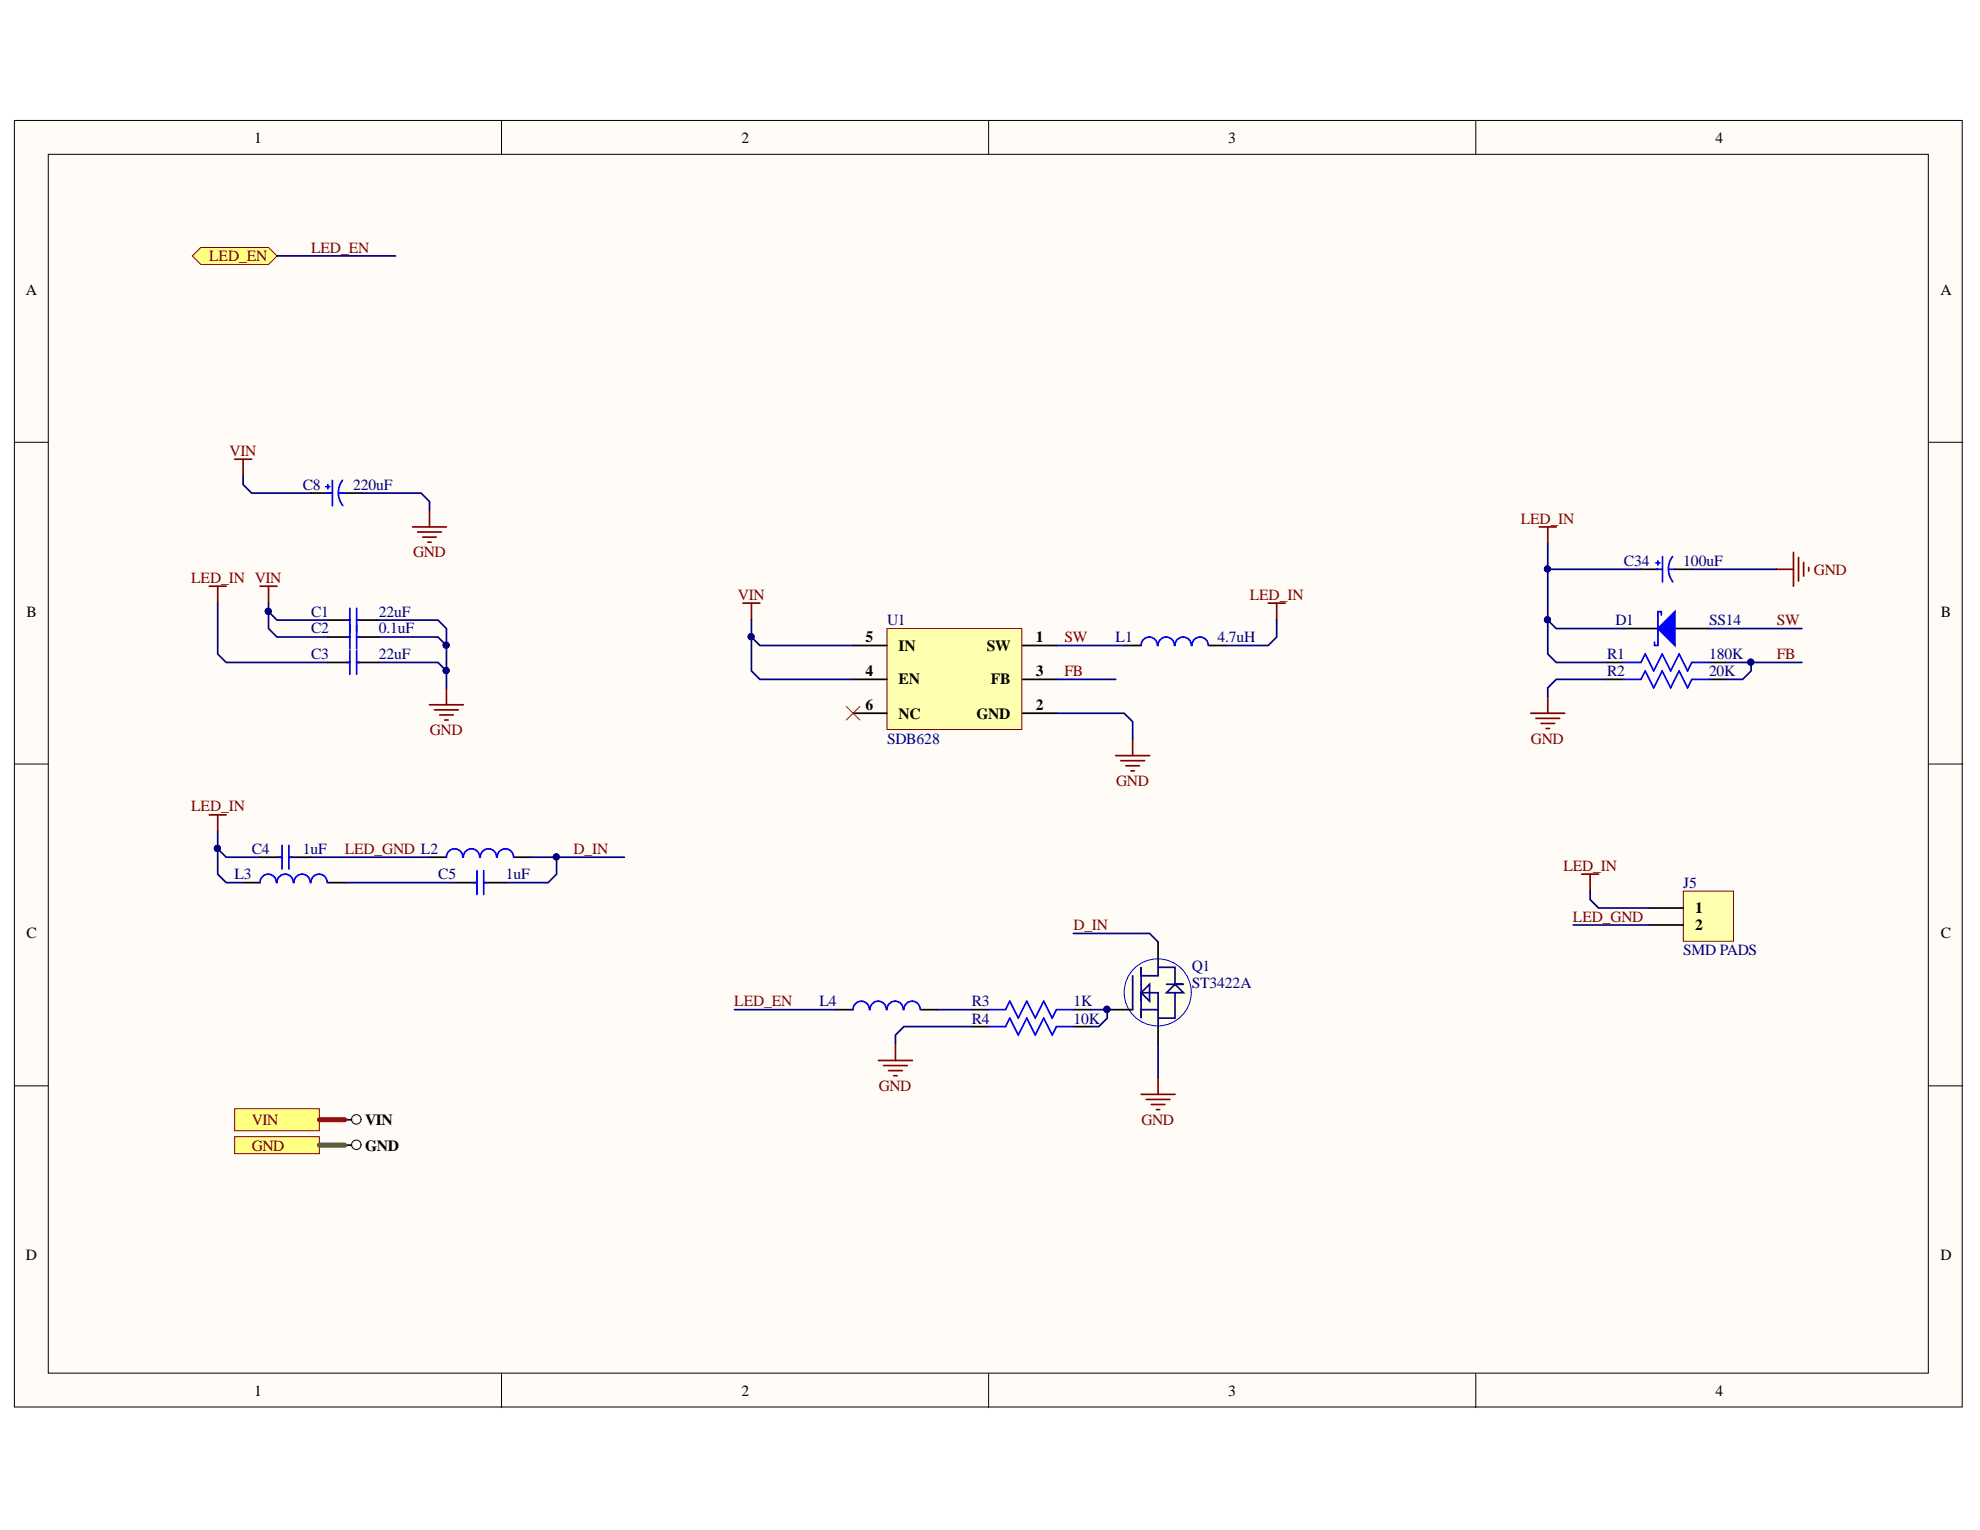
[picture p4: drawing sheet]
<svg xmlns="http://www.w3.org/2000/svg" width="279mm" height="216mm" viewBox="0 0 279 216" stroke-linecap="round" stroke-linejoin="round" font-family="sans-serif">
<g fill="#fffcf8" stroke="#000" stroke-width=".14">
<path d="M2 17h274.9v181.5h-274.9z"/>
<path d="M6.8 21.8h265.3v172h-265.3z"/>
</g>
<path d="M70.8 17v4.8M139.5 17v4.8M208.2 17v4.8M2 62.4h4.8M272.2 62.4h4.8M2 107.8h4.8M272.2 107.8h4.8M2 153.2h4.8M272.2 153.2h4.8M70.8 193.9v4.7M139.5 193.9v4.7M208.2 193.9v4.7" fill="none" stroke="#000" stroke-width=".14"/>
<path d="M33.1 160.4h12v2.4h-12z" fill-rule="evenodd" fill="#ffff80" stroke="#800000" stroke-width=".14"/>
<circle cx="50.3" cy="161.5" r=".67" fill="none" stroke="#000" stroke-width=".14"/>
<path d="M48.7 161.6h.9" fill="none" stroke="#000" stroke-width=".24"/>
<path d="M33.1 156.5h12v3.1h-12z" fill-rule="evenodd" fill="#ffff80" stroke="#800000" stroke-width=".14"/>
<circle cx="50.3" cy="158" r=".67" fill="none" stroke="#000" stroke-width=".14"/>
<path d="M48.7 158h.9" fill="none" stroke="#000" stroke-width=".24"/>
<path d="M125.2 88.7h19v14.2h-19z" fill="#ffffb0" stroke="#800000" stroke-width=".14"/>
<path d="M120.4 91.1h4.8M120.4 95.9h4.8M144.3 91.1h4.8M144.3 95.9h4.8M158.6 91.1h2.4M170.6 91.1h2.4M229.2 88.7h4.7M236.3 88.7h4.8M120.4 100.6h4.8M144.3 100.6h4.8" fill="none" stroke="#000" stroke-width=".24"/>
<path d="M163.3 91.1a1.15 1.15 0 0 0-1.1-1.2 1.15 1.15 0 0 0-1.2 1.2M165.7 91.1a1.15 1.15 0 0 0-1.1-1.2 1.15 1.15 0 0 0-1.2 1.2M168.1 91.1a1.15 1.15 0 0 0-1.1-1.2 1.15 1.15 0 0 0-1.2 1.2M170.5 91.1a1.15 1.15 0 0 0-1.2-1.2 1.15 1.15 0 0 0-1.1 1.2" fill="none" stroke="#00f" stroke-width=".24"/>
<path d="M233.9 88.7l2.4-2.4v4.8z" fill="#00f"/>
<g fill="none" stroke="#00f" stroke-width=".24">
<path d="M48.9 93.5h.5M48.9 87.5h.5M48.9 89.9h.5M49.4 85.8v5.8M49.4 91.8v3.4M50.3 93.5h.5M50.3 85.8v5.8M50.3 91.8v3.4M50.3 87.5h.5M50.3 89.9h.5M229.2 93.5h2.4l.6-1.2 1.2 2.4 1.1-2.4 1.2 2.4 1.2-2.4 1.2 2.4 .6-1.2h2.4M229.2 95.9h2.4l.6-1.2 1.2 2.4 1.1-2.4 1.2 2.4 1.2-2.4 1.2 2.4 .6-1.2h2.4"/>
<path d="M233.9 88.7l2.4-2.4v4.8zM234.4 86.8v-.5h-.5v4.8h-.4v-.5"/>
</g>
<g fill="none" stroke="#800000" stroke-width=".24">
<path d="M29.5 82.7h2.4M30.7 82.7v2.4M36.7 82.7h2.4M37.9 82.7v2.4M60.6 99.5h4.8M63 97.1v2.4M104.8 85.1h2.4M106 85.1v2.4M179 85.1h2.3M180.2 85.1v2.4M218.4 98.3v2.3M61.3 100.2h3.4"/>
<path d="M62 100.9h2M62.8 101.6h.4M157.4 106.6h4.8M158.2 107.3h3.3M158.9 108.1h1.9M159.6 108.8h.5M159.8 104.2v2.4M216 100.6h4.8M216.7 101.4h3.4M217.5 102.1h1.9M218.2 102.8h.4"/>
</g>
<path d="M46.3 93.5h3.1M46.3 87.5h3.1M46.3 89.9h3.1M50.3 93.5h3.1M50.3 87.5h3.1M50.3 89.9h3.1M226.8 93.5h2.4M226.8 95.9h2.4M241.1 93.5h2.4M241.1 95.9h2.4" fill="none" stroke="#000" stroke-width=".24"/>
<path d="M119.4 99.7l1.9 1.9M121.3 99.7l-1.9 1.9" fill="none" stroke="#f00" stroke-width=".14"/>
<circle cx="163.4" cy="140" r="4.7" fill="#ffffe8" stroke="#00f" stroke-width=".14"/>
<path d="M163.4 132.9v2.4M156.2 142.5h3.6M163.4 144.9v2.4" fill="none" stroke="#000" stroke-width=".24"/>
<circle cx="156.2" cy="142.4" r=".43" fill="#000080" stroke="#000080" stroke-width=".14"/>
<path d="M159.8 137.7v4.8M163.4 135.3v2.4h-2.4v-1.2v4.8v-1.2h2.4v2.4M163.4 136.5h2.4v2.4M164.6 138.9h2.4h-1.2M161 141.3v2.4v-1.2h2.4v2.4M161 140.1l1.2-1.2v2.4zM164.6 140.1l1.2-1.2 1.2 1.2zM165.8 140.1v3.6h-2.4" fill="none" stroke="#0c0087" stroke-width=".24"/>
<path d="M237.5 125.7h7.1v7.1h-7.1z" fill="#ffffb0" stroke="#800000" stroke-width=".14"/>
<g fill="none" stroke="#000" stroke-width=".24">
<path d="M34.3 124.5h2.4M36.7 121h3.1M40.8 121h3.1M46.3 124.5h2.4M60.6 121h2.4M64.2 124.5h3.1M68.3 124.5h3.1M72.6 121h2.4M232.8 128.1h4.7M232.8 130.5h4.7M137.1 142.5h2.4M137.1 144.9h2.4"/>
<path d="M151.5 142.5h2.4M151.5 144.9h2.4"/>
</g>
<g fill="none" stroke="#800000" stroke-width=".24">
<path d="M29.5 115h2.4M30.7 115v2.4M223.2 123.4h2.4M224.4 123.4v2.3M124 149.6h4.7M124.7 150.4h3.3M125.4 151.1h1.9M126.1 151.8h.5M126.4 147.3v2.3M161 154.4h4.8M161.7 155.1h3.4M162.5 155.9h1.9"/>
<path d="M163.2 156.6h.5M163.4 152v2.4"/>
</g>
<g fill="none" stroke="#00f" stroke-width=".24">
<path d="M39.8 119.3v3.3M40.8 119.3v3.3M39 124.5a1.15 1.15 0 0 0-1.2-1.1 1.15 1.15 0 0 0-1.1 1.1M39.3 121h.5M40.8 121h.4M41.4 124.5a1.15 1.15 0 0 0-1.2-1.1 1.15 1.15 0 0 0-1.1 1.1M43.8 124.5a1.15 1.15 0 0 0-1.2-1.1 1.15 1.15 0 0 0-1.1 1.1M46.2 124.5a1.15 1.15 0 0 0-1.2-1.1 1.15 1.15 0 0 0-1.1 1.1M65.3 121a1.15 1.15 0 0 0-1.2-1.2 1.15 1.15 0 0 0-1.1 1.2M66.8 124.5h.5M67.3 122.9v3.3M67.7 121a1.15 1.15 0 0 0-1.2-1.2 1.15 1.15 0 0 0-1.1 1.2"/>
<path d="M68.3 122.9v3.3M68.3 124.5h.4M70.1 121a1.15 1.15 0 0 0-1.2-1.2 1.15 1.15 0 0 0-1.1 1.2M72.5 121a1.15 1.15 0 0 0-1.2-1.2 1.15 1.15 0 0 0-1.1 1.2M139.5 142.5h2.4l.6-1.2 1.2 2.4 1.2-2.4 1.2 2.4 1.2-2.4 1.2 2.4 .6-1.2h2.4M139.5 144.9h2.4l.6-1.2 1.2 2.4 1.2-2.4 1.2 2.4 1.2-2.4 1.2 2.4 .6-1.2h2.4"/>
</g>
<path d="M27.1 36.1l1.2-1.2h9.6l1.2 1.2-1.2 1.2h-9.6z" fill-rule="evenodd" fill="#ffff80" stroke="#800000" stroke-width=".14"/>
<path d="M43.9 69.6h2.4M48.7 69.6h2.3M231.6 80.3h2.3M236.3 80.3h2.4M118 142.5h2.4M129.9 142.5h2.4" fill="none" stroke="#000" stroke-width=".24"/>
<g fill="none" stroke="#00f" stroke-width=".24">
<path d="M46 68.7h.5M46 69.6h.9M46.3 68.4v.6M46.9 67.8v3.6M47.7 69.6h1M48.3 67.8a2.94 2.94 0 0 0 .1 3.5M233.7 79.4h.5M233.9 79.1v.6M234.6 78.5v3.6M236 78.5a2.94 2.94 0 0 0 .1 3.6M233.7 80.3h.9M235.4 80.3h.9"/>
<path d="M122.7 142.5a1.15 1.15 0 0 0-1.2-1.2 1.15 1.15 0 0 0-1.1 1.2M125.1 142.5a1.15 1.15 0 0 0-1.2-1.2 1.15 1.15 0 0 0-1.1 1.2M127.5 142.5a1.15 1.15 0 0 0-1.2-1.2 1.15 1.15 0 0 0-1.1 1.2M129.8 142.5a1.15 1.15 0 0 0-1.1-1.2 1.15 1.15 0 0 0-1.1 1.2"/>
</g>
<g fill="none" stroke="#800000" stroke-width=".24">
<path d="M33.1 64.8h2.4M34.3 64.8v2.4M58.2 74.4h4.8M58.9 75.1h3.4M59.7 75.8h1.9M60.4 76.5h.4M60.6 72v2.4M217.2 74.4h2.4M218.4 74.4v2.3M253.1 77.9v4.8M253.8 78.7v3.3M254.5 79.4v1.9"/>
<path d="M250.7 80.3h2.4M255.2 80.1v.5"/>
</g>
<g fill="none" stroke="#000080" stroke-width=".24">
<path d="M39.1 36.1h16.7M34.3 67.2v1.2l1.2 1.2h8.4M51 69.6h8.4l1.2 1.2v1.2M218.4 76.7v10.8l1.2 1.2h9.6M30.7 85.1v7.2l1.2 1.2h14.4M37.9 86.3v2.4l1.2 1.2h7.2M37.9 85.1v1.2l1.2 1.2h7.2M53.4 93.5h8.4l1.2 1.2M53.4 89.9h8.4l1.2 1.2M53.4 87.5h8.4l1.2 1.2v8.4M106 89.9v4.8l1.2 1.2h13.2M106 87.5v2.4l1.2 1.2h13.2"/>
<path d="M149.1 95.9h8.3M149.1 91.1h9.5M180.2 87.5v2.4l-1.2 1.2h-6M218.4 87.5v4.8l1.2 1.2h7.2M218.4 80.3h13.2M226.8 95.9h-7.2l-1.2 1.2v1.2M238.7 80.3h12M241.1 88.7h13.2M243.5 93.5h10.8M247.1 93.5v1.2l-1.2 1.2h-2.4M30.7 119.8v3.6l1.2 1.1h2.4M30.7 119.8l1.2 1.2h4.8"/>
<path d="M30.7 117.4v2.4M149.1 100.6h9.5l1.2 1.2v2.4M43.9 121h16.7M48.7 124.5h15.5M75 121h13.1M78.5 121v2.4l-1.2 1.1h-5.9M151.5 131.7h10.7l1.2 1.2M222 130.5h10.8M224.4 125.7v1.2l1.2 1.2h7.2M103.6 142.5h14.4M132.3 142.5h4.8M137.1 144.9h-9.5l-1.2 1.2v1.2"/>
<path d="M153.9 142.5h2.3v1.2l-1.2 1.2h-1.1M163.4 147.3v4.7"/>
</g>
<g fill="#000080" stroke="#000080" stroke-width=".14">
<circle cx="30.7" cy="119.7" r=".43"/>
<circle cx="37.8" cy="86.3" r=".43"/>
<circle cx="63" cy="94.6" r=".43"/>
<circle cx="63" cy="91" r=".43"/>
<circle cx="78.5" cy="120.9" r=".43"/>
<circle cx="106" cy="89.8" r=".43"/>
<circle cx="156.2" cy="142.4" r=".43"/>
<circle cx="218.4" cy="87.5" r=".43"/>
<circle cx="218.4" cy="80.3" r=".43"/>
<circle cx="247.1" cy="93.4" r=".43"/>
</g>
<path d="M45.1 161.6h3.6" fill="none" stroke="#38761d" stroke-width=".72"/>
<path d="M45.1 158h3.6" fill="none" stroke="#f00" stroke-width=".72"/>
<g font-size="2.2">
<text x="35.9" y="20.1">1</text>
<text x="104.6" y="20.1">2</text>
<text x="173.3" y="20.1">3</text>
<text x="242.1" y="20.1">4</text>
<text x="3.6" y="41.6">A</text>
<text x="273.8" y="41.6">A</text>
<text x="3.7" y="87">B</text>
<text x="273.9" y="87">B</text>
<text x="122.1" y="95.4">4</text>
<text x="122.1" y="90.7">5</text>
<text x="126.8" y="91.8">IN</text>
<text x="139.2" y="91.8">SW</text>
<text x="146.2" y="90.7">1</text>
<text x="146.2" y="95.4">3</text>
<text x="122.1" y="100.2">6</text>
<text x="126.8" y="96.6">EN</text>
<text x="126.8" y="101.4">NC</text>
<text x="137.8" y="101.4">GND</text>
<text x="139.8" y="96.6">FB</text>
<text x="146.2" y="100.2">2</text>
<text x="239.2" y="128.9">1</text>
<text x="239.2" y="131.2">2</text>
<text x="3.7" y="132.4">C</text>
<text x="273.9" y="132.4">C</text>
<text x="51.5" y="158.7">VIN</text>
<text x="51.5" y="162.4">GND</text>
<text x="3.6" y="177.8">D</text>
<text x="273.8" y="177.8">D</text>
<text x="35.9" y="196.9">1</text>
<text x="104.6" y="196.9">2</text>
<text x="173.3" y="196.9">3</text>
<text x="242.1" y="196.9">4</text>
</g>
<g font-size="2.2" fill="#800000">
<text x="43.9" y="35.7">LED_EN</text>
<text x="29.5" y="36.9">LED_EN</text>
<text x="32.4" y="64.4">VIN</text>
<text x="214.6" y="73.9">LED_IN</text>
<text x="27" y="82.3">LED_IN VIN</text>
<text x="58.3" y="78.6">GND</text>
<text x="256" y="81.1">GND</text>
<text x="104.1" y="84.7">VIN</text>
<text x="176.4" y="84.7">LED_IN</text>
<text x="250.7" y="88.2">SW</text>
<text x="150.2" y="90.7">SW</text>
<text x="150.2" y="95.4">FB</text>
<text x="250.7" y="93">FB</text>
<text x="60.6" y="103.8">GND</text>
<text x="216" y="104.9">GND</text>
<text x="157.5" y="111">GND</text>
<text x="27" y="114.5">LED_IN</text>
<text x="48.6" y="120.5">LED_GND L2</text>
<text x="81" y="120.5">D_IN</text>
<text x="220.6" y="122.9">LED_IN</text>
<text x="151.5" y="131.2">D_IN</text>
<text x="222" y="130.1">LED_GND</text>
<text x="103.6" y="142">LED_EN</text>
<text x="124" y="154">GND</text>
<text x="35.5" y="158.7">VIN</text>
<text x="161.1" y="158.7">GND</text>
<text x="35.5" y="162.4">GND</text>
</g>
<g font-size="2.2" fill="#000080">
<text x="42.7" y="69.1">C8</text>
<text x="49.8" y="69.1">220uF</text>
<text x="229.1" y="79.8">C34</text>
<text x="237.5" y="79.8">100uF</text>
<text x="43.9" y="87">C1</text>
<text x="43.9" y="89.4">C2</text>
<text x="53.5" y="87">22uF</text>
<text x="53.5" y="89.4">0.1uF</text>
<text x="125.2" y="88.2">U1</text>
<text x="228" y="88.2">D1</text>
<text x="241.2" y="88.2">SS14</text>
<text x="43.9" y="93">C3</text>
<text x="53.5" y="93">22uF</text>
<text x="157.4" y="90.7">L1</text>
<text x="171.8" y="90.7">4.7uH</text>
<text x="226.8" y="93">R1</text>
<text x="226.8" y="95.4">R2</text>
<text x="241.2" y="93">180K</text>
<text x="241.2" y="95.4">20K</text>
<text x="125.2" y="104.9">SDB628</text>
<text x="33.1" y="124.1">L3</text>
<text x="35.5" y="120.5">C4</text>
<text x="42.7" y="120.5">1uF</text>
<text x="61.8" y="124.1">C5</text>
<text x="71.4" y="124.1">1uF</text>
<text x="237.5" y="125.2">J5</text>
<text x="168.2" y="137">Q1</text>
<text x="237.5" y="134.8">SMD PADS</text>
<text x="115.6" y="142">L4</text>
<text x="137.1" y="142">R3</text>
<text x="151.5" y="142">1K</text>
<text x="168.2" y="139.4">ST3422A</text>
<text x="137.1" y="144.4">R4</text>
<text x="151.5" y="144.4">10K</text>
</g>
</svg>
